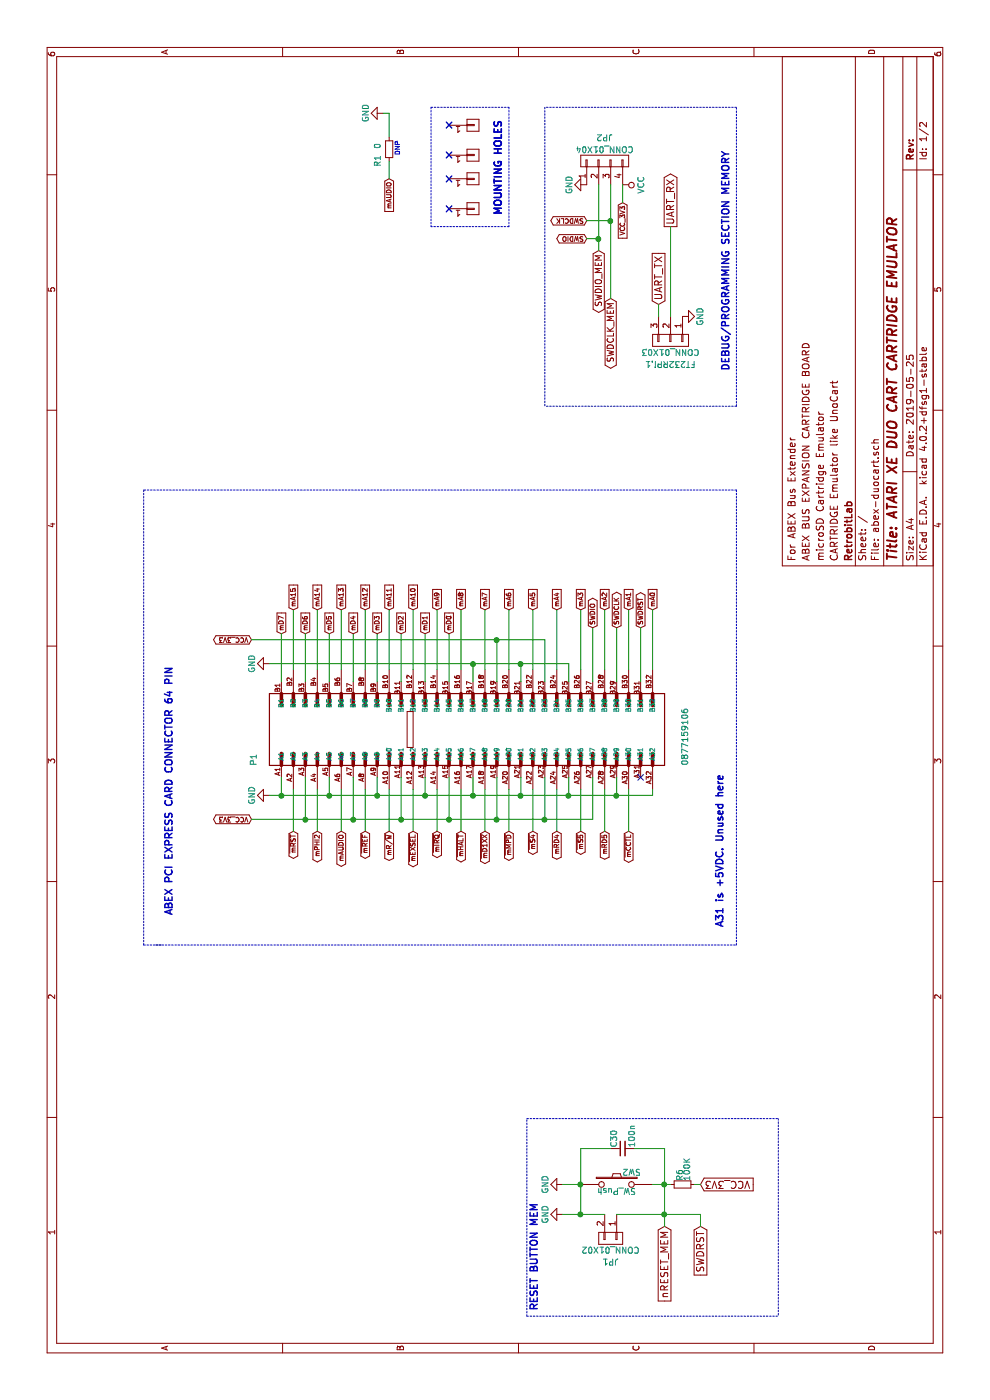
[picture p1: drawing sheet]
EESchema Schematic File Version 2
LIBS:power
LIBS:device
LIBS:transistors
LIBS:conn
LIBS:linear
LIBS:regul
LIBS:74xx
LIBS:cmos4000
LIBS:adc-dac
LIBS:memory
LIBS:xilinx
LIBS:microcontrollers
LIBS:dsp
LIBS:microchip
LIBS:analog_switches
LIBS:motorola
LIBS:texas
LIBS:intel
LIBS:audio
LIBS:interface
LIBS:digital-audio
LIBS:philips
LIBS:display
LIBS:cypress
LIBS:siliconi
LIBS:opto
LIBS:atmel
LIBS:contrib
LIBS:valves
LIBS:AmigaComponents
LIBS:Video
LIBS:Valve
LIBS:Triac_Thyristor
LIBS:Transistor_IGBT
LIBS:Transistor_FET
LIBS:Transistor_BJT
LIBS:Transistor_Array
LIBS:Transformer
LIBS:Timer_RTC
LIBS:Timer_PLL
LIBS:Timer
LIBS:Switch
LIBS:Simulation_SPICE
LIBS:Sensor_Voltage
LIBS:Sensor_Touch
LIBS:Sensor_Temperature
LIBS:Sensor_Proximity
LIBS:Sensor_Pressure
LIBS:Sensor_Optical
LIBS:Sensor_Motion
LIBS:Sensor_Magnetic
LIBS:Sensor_Humidity
LIBS:Sensor_Gas
LIBS:Sensor_Current
LIBS:Sensor_Audio
LIBS:Sensor
LIBS:Security
LIBS:RF_ZigBee
LIBS:RF_WiFi
LIBS:RF_Switch
LIBS:RF_RFID
LIBS:RF_Module
LIBS:RF_Mixer
LIBS:RF_GSM
LIBS:RF_GPS
LIBS:RF_Filter
LIBS:RF_Bluetooth
LIBS:RF_Amplifier
LIBS:RF_AM_FM
LIBS:RF
LIBS:Relay_SolidState
LIBS:Relay
LIBS:Regulator_Switching
LIBS:Regulator_SwitchedCapacitor
LIBS:Regulator_Linear
LIBS:Regulator_Current
LIBS:Regulator_Controller
LIBS:Reference_Voltage
LIBS:Reference_Current
LIBS:pspice
LIBS:Power_Supervisor
LIBS:Power_Protection
LIBS:Power_Management
LIBS:Potentiometer_Digital
LIBS:Oscillator
LIBS:Motor
LIBS:Memory_UniqueID
LIBS:Memory_ROM
LIBS:Memory_RAM
LIBS:Memory_NVRAM
LIBS:Memory_Flash
LIBS:Memory_EPROM
LIBS:Memory_EEPROM
LIBS:Mechanical
LIBS:MCU_Texas_MSP430
LIBS:MCU_Texas
LIBS:MCU_ST_STM32L4+
LIBS:MCU_ST_STM32L4
LIBS:MCU_ST_STM32L1
LIBS:MCU_ST_STM32L0
LIBS:MCU_ST_STM32H7
LIBS:MCU_ST_STM32F7
LIBS:MCU_ST_STM32F4
LIBS:MCU_ST_STM32F3
LIBS:MCU_ST_STM32F2
LIBS:MCU_ST_STM32F1
LIBS:MCU_ST_STM32F0
LIBS:MCU_ST_STM8
LIBS:MCU_STC
LIBS:MCU_SiliconLabs
LIBS:MCU_SiFive
LIBS:MCU_Parallax
LIBS:MCU_NXP_S08
LIBS:MCU_NXP_MCore
LIBS:MCU_NXP_MAC7100
LIBS:MCU_NXP_LPC
LIBS:MCU_NXP_Kinetis
LIBS:MCU_NXP_HCS12
LIBS:MCU_NXP_HC12
LIBS:MCU_NXP_HC11
LIBS:MCU_NXP_ColdFire
LIBS:MCU_Nordic
LIBS:MCU_Module
LIBS:MCU_Microchip_SAML
LIBS:MCU_Microchip_SAME
LIBS:MCU_Microchip_SAMD
LIBS:MCU_Microchip_PIC32
LIBS:MCU_Microchip_PIC24
LIBS:MCU_Microchip_PIC18
LIBS:MCU_Microchip_PIC16
LIBS:MCU_Microchip_PIC12
LIBS:MCU_Microchip_PIC10
LIBS:MCU_Microchip_AVR
LIBS:MCU_Microchip_ATtiny
LIBS:MCU_Microchip_ATmega
LIBS:MCU_Microchip_8051
LIBS:MCU_Intel
LIBS:MCU_Espressif
LIBS:MCU_Cypress
LIBS:MCU_AnalogDevices
LIBS:Logic_Programmable
LIBS:Logic_LevelTranslator
LIBS:LED
LIBS:Jumper
LIBS:Isolator_Analog
LIBS:Isolator
LIBS:Interface_USB
LIBS:Interface_UART
LIBS:Interface_Telecom
LIBS:Interface_Optical
LIBS:Interface_LineDriver
LIBS:Interface_HID
LIBS:Interface_HDMI
LIBS:Interface_Expansion
LIBS:Interface_Ethernet
LIBS:Interface_CurrentLoop
LIBS:Interface_CAN_LIN
LIBS:Interface
LIBS:Graphic
LIBS:GPU
LIBS:FPGA_Xilinx_Virtex7
LIBS:FPGA_Xilinx_Virtex6
LIBS:FPGA_Xilinx_Virtex5
LIBS:FPGA_Xilinx_Spartan6
LIBS:FPGA_Xilinx_Kintex7
LIBS:FPGA_Xilinx_Artix7
LIBS:FPGA_Xilinx
LIBS:FPGA_Microsemi
LIBS:FPGA_Lattice
LIBS:Filter
LIBS:Fiber_Optic
LIBS:DSP_Texas
LIBS:DSP_Motorola
LIBS:DSP_Microchip_DSPIC33
LIBS:DSP_Freescale
LIBS:DSP_AnalogDevices
LIBS:Driver_Relay
LIBS:Driver_Motor
LIBS:Driver_LED
LIBS:Driver_Haptic
LIBS:Driver_FET
LIBS:Driver_Display
LIBS:Display_Graphic
LIBS:Display_Character
LIBS:Diode_Laser
LIBS:Diode_Bridge
LIBS:Diode
LIBS:Device
LIBS:CPU_PowerPC
LIBS:CPU_NXP_IMX
LIBS:CPU_NXP_68000
LIBS:CPU_NXP_6800
LIBS:CPU
LIBS:CPLD_Xilinx
LIBS:CPLD_Altera
LIBS:Converter_DCDC
LIBS:Converter_ACDC
LIBS:Connector_Generic_Shielded
LIBS:Connector_Generic_MountingPin
LIBS:Connector_Generic
LIBS:Connector
LIBS:Comparator
LIBS:Battery_Management
LIBS:Audio
LIBS:Analog_Switch
LIBS:Analog_DAC
LIBS:Analog_ADC
LIBS:Analog
LIBS:Amplifier_Video
LIBS:Amplifier_Operational
LIBS:Amplifier_Instrumentation
LIBS:Amplifier_Difference
LIBS:Amplifier_Current
LIBS:Amplifier_Buffer
LIBS:Amplifier_Audio
LIBS:74xx_IEEE
LIBS:74xGxx
LIBS:4xxx_IEEE
LIBS:4xxx
LIBS:abex-duocart-cache
EELAYER 25 0
EELAYER END
$Descr A4 11693 8268
encoding utf-8
Sheet 1 2
Title "ATARI XE DUO CART CARTRIDGE EMULATOR"
Date "2019-05-25"
Rev ""
Comp "RetrobitLab"
Comment1 "CARTRIDGE Emulator like UnoCart"
Comment2 "microSD Cartridge Emulator"
Comment3 "ABEX BUS EXPANSION CARTRIDGE BOARD"
Comment4 "For ABEX Bus Extender"
$EndDescr
Text Notes 8600 6100 0    60   ~ 12
DEBUG/PROGRAMMING SECTION MEMORY
NoConn ~ 9950 3750
NoConn ~ 10200 3750
NoConn ~ 10400 3750
NoConn ~ 10650 3750
Text Notes 9900 4200 0    60   ~ 12
MOUNTING HOLES
Text GLabel 9200 5100 0    51   BiDi ~ 0
SWDCLK_MEM
$Comp
L CONN_01X03 FT232RPi.1
U 1 1
P 8850 5600
F 0 "FT232RPi.1" V 9050 5600 50  0000 C CNN
F 1 "CONN_01X03" V 8950 5600 50  0000 C CNN
F 2 "Pin_Headers:Pin_Header_Straight_1x03" H 8850 5600 50  0001 C CNN
F 3 "" H 8850 5600 60  0001 C CNN
	1    8850 5600
	-1   0    0    1   
$EndComp
Text GLabel 9150 5500 2    60   Input ~ 0
UART_TX
Text GLabel 9800 5600 2    60   Output ~ 0
UART_RX
$Comp
L GND #PWR01
U 1 1
P 9050 5700
F 0 "#PWR01" H 9050 5450 50  0001 C CNN
F 1 "GND" H 9050 5550 50  0000 C CNN
F 2 "" H 9050 5700 60  0001 C CNN
F 3 "" H 9050 5700 60  0001 C CNN
	1    9050 5700
	1    0    0    -1  
$EndComp
$Comp
L CONN_01X01 P2
U 1 1
P 9950 3950
F 0 "P2" H 9950 4050 50  0001 C CNN
F 1 "CONN_01X01" V 10050 3950 50  0001 C CNN
F 2 "RetroBitLab:MountingHole" V 10150 3950 50  0001 C CNN
F 3 "" H 9950 3950 60  0001 C CNN
	1    9950 3950
	0    1    1    0   
$EndComp
NoConn ~ 9950 3750
$Comp
L CONN_01X01 P3
U 1 1
P 10200 3950
F 0 "P3" H 10200 4050 50  0001 C CNN
F 1 "CONN_01X01" V 10300 3950 50  0001 C CNN
F 2 "RetroBitLab:MountingHole" V 10400 3950 50  0001 C CNN
F 3 "" H 10200 3950 60  0001 C CNN
	1    10200 3950
	0    1    1    0   
$EndComp
NoConn ~ 10200 3750
$Comp
L CONN_01X01 P4
U 1 1
P 10400 3950
F 0 "P4" H 10400 4050 50  0001 C CNN
F 1 "CONN_01X01" V 10500 3950 50  0001 C CNN
F 2 "RetroBitLab:MountingHole" V 10600 3950 50  0001 C CNN
F 3 "" H 10400 3950 60  0001 C CNN
	1    10400 3950
	0    1    1    0   
$EndComp
NoConn ~ 10400 3750
$Comp
L CONN_01X01 P5
U 1 1
P 10650 3950
F 0 "P5" H 10650 4050 50  0001 C CNN
F 1 "CONN_01X01" V 10750 3950 50  0001 C CNN
F 2 "RetroBitLab:MountingHole" V 10850 3950 50  0001 C CNN
F 3 "" H 10650 3950 60  0001 C CNN
	1    10650 3950
	0    1    1    0   
$EndComp
NoConn ~ 10650 3750
Text Notes 9900 4200 0    60   ~ 12
MOUNTING HOLES
Text GLabel 1450 5550 0    60   Input ~ 0
nRESET_MEM
$Comp
L GND #PWR02
U 1 1
P 1800 4700
F 0 "#PWR02" H 1800 4450 50  0001 C CNN
F 1 "GND" H 1800 4550 50  0000 C CNN
F 2 "" H 1800 4700 60  0001 C CNN
F 3 "" H 1800 4700 60  0001 C CNN
	1    1800 4700
	-1   0    0    1   
$EndComp
$Comp
L R_Small R6
U 1 1
P 1800 5700
F 0 "R6" H 1830 5720 50  0000 L CNN
F 1 "100K" H 1830 5660 50  0000 L CNN
F 2 "Resistors_SMD:R_1206_HandSoldering" H 1800 5700 50  0001 C CNN
F 3 "" H 1800 5700 60  0001 C CNN
	1    1800 5700
	1    0    0    -1  
$EndComp
Text GLabel 1800 5850 3    60   Input ~ 0
VCC_3V3
Text Notes 750  4500 0    60   ~ 12
RESET BUTTON MEM
$Comp
L GND #PWR03
U 1 1
P 1550 4700
F 0 "#PWR03" H 1550 4450 50  0001 C CNN
F 1 "GND" H 1550 4550 50  0000 C CNN
F 2 "" H 1550 4700 60  0001 C CNN
F 3 "" H 1550 4700 60  0001 C CNN
	1    1550 4700
	-1   0    0    1   
$EndComp
$Comp
L CONN_01X02 JP1
U 1 1
P 1350 5100
F 0 "JP1" V 1550 5100 50  0000 C CNN
F 1 "CONN_01X02" V 1450 5100 50  0000 C CNN
F 2 "Pin_Headers:Pin_Header_Straight_1x02" H 1350 5100 50  0001 C CNN
F 3 "" H 1350 5100 60  0001 C CNN
	1    1350 5100
	-1   0    0    1   
$EndComp
$Comp
L SW_PUSH SW2
U 1 1
P 1800 5150
F 0 "SW2" H 1850 5250 50  0000 L CNN
F 1 "SW_Push" H 1800 5090 50  0000 C CNN
F 2 "RetroBitLab:SW_SPST_FSMSM_3D" H 1800 5350 50  0001 C CNN
F 3 "" H 1800 5350 50  0001 C CNN
	1    1800 5150
	0    1    1    0   
$EndComp
$Sheet
S 50   35400 11800 9050
U 5CA8B01A
F0 "MCU_MEMORY" 60
F1 "memory_controller.sch" 60
$EndSheet
$Comp
L C_Small C30
U 1 1
P 2100 5200
F 0 "C30" H 2110 5270 50  0000 L CNN
F 1 "100n" H 2110 5120 50  0000 L CNN
F 2 "Capacitors_SMD:C_1206_HandSoldering" H 2100 5200 50  0001 C CNN
F 3 "" H 2100 5200 50  0001 C CNN
	1    2100 5200
	1    0    0    -1  
$EndComp
Text GLabel 9600 5000 0    51   BiDi ~ 0
SWDIO_MEM
$Comp
L GND #PWR04
U 1 1
P 10150 4900
F 0 "#PWR04" H 10150 4650 50  0001 C CNN
F 1 "GND" H 10150 4750 50  0000 C CNN
F 2 "" H 10150 4900 60  0001 C CNN
F 3 "" H 10150 4900 60  0001 C CNN
	1    10150 4900
	-1   0    0    1   
$EndComp
Text GLabel 10000 5200 0    39   Input ~ 0
VCC_3V3
$Comp
L CONN_01X04 JP2
U 1 1
P 10350 5050
F 0 "JP2" V 10550 5050 50  0000 C CNN
F 1 "CONN_01X04" V 10450 5050 50  0000 C CNN
F 2 "Pin_Headers:Pin_Header_Angled_1x04" H 10350 5050 50  0001 C CNN
F 3 "" H 10350 5050 60  0001 C CNN
	1    10350 5050
	1    0    0    -1  
$EndComp
Text GLabel 1450 5850 0    60   Input ~ 0
SWDRST
Text GLabel 6450 5350 2    39   BiDi ~ 0
SWDRST
Text GLabel 4750 2450 0    39   BiDi ~ 0
~mRST
Text GLabel 4750 2650 0    39   BiDi ~ 0
mPHI2
Text GLabel 4750 2850 0    39   BiDi ~ 0
mAUDIO
Text GLabel 4850 2100 1    39   BiDi ~ 0
VCC_3V3
Text GLabel 6450 5150 2    39   BiDi ~ 0
SWDCLK
Text GLabel 6450 4950 2    39   BiDi ~ 0
SWDIO
Text GLabel 4750 3250 0    39   BiDi ~ 0
mR/~W
Text GLabel 4750 4450 0    39   BiDi ~ 0
~mS4
Text GLabel 4750 4650 0    39   BiDi ~ 0
mRD4
Text GLabel 4750 4850 0    39   BiDi ~ 0
~mS5
Text GLabel 4750 5050 0    39   BiDi ~ 0
mRD5
Text GLabel 4750 5250 0    39   BiDi ~ 0
~mCCTL
Text GLabel 6600 5450 2    39   Input ~ 0
mA0
Text GLabel 6600 5250 2    39   Input ~ 0
mA1
Text GLabel 6600 5050 2    39   Input ~ 0
mA2
Text GLabel 6600 4850 2    39   Input ~ 0
mA3
Text GLabel 6600 4650 2    39   Input ~ 0
mA4
Text GLabel 6600 4450 2    39   Input ~ 0
mA5
Text GLabel 6600 4250 2    39   Input ~ 0
mA6
Text GLabel 6600 4050 2    39   Input ~ 0
mA7
Text GLabel 6600 3850 2    39   Input ~ 0
mA8
Text GLabel 6600 3650 2    39   Input ~ 0
mA9
Text GLabel 6600 3450 2    39   Input ~ 0
mA10
Text GLabel 6600 3250 2    39   Input ~ 0
mA11
Text GLabel 6600 3050 2    39   Input ~ 0
mA12
Text GLabel 6600 2850 2    39   Input ~ 0
mA13
Text GLabel 6600 2650 2    39   Input ~ 0
mA14
Text GLabel 6600 2450 2    39   Input ~ 0
mA15
Text GLabel 6400 3750 2    39   Input ~ 0
mD0
Text GLabel 6400 3550 2    39   Input ~ 0
mD1
Text GLabel 6400 3350 2    39   Input ~ 0
mD2
Text GLabel 6400 3150 2    39   Input ~ 0
mD3
Text GLabel 6400 2950 2    39   Input ~ 0
mD4
Text GLabel 6400 2750 2    39   Input ~ 0
mD5
Text GLabel 6400 2550 2    39   Input ~ 0
mD6
Text GLabel 6400 2350 2    39   Input ~ 0
mD7
Text GLabel 9700 4900 1    39   BiDi ~ 0
SWDIO
Text GLabel 9850 4900 1    39   BiDi ~ 0
SWDCLK
$Comp
L VCC #PWR05
U 1 1
P 10150 5200
F 0 "#PWR05" H 10150 5050 50  0001 C CNN
F 1 "VCC" H 10150 5350 50  0000 C CNN
F 2 "" H 10150 5200 50  0001 C CNN
F 3 "" H 10150 5200 50  0001 C CNN
	1    10150 5200
	-1   0    0    1   
$EndComp
Text GLabel 10200 3250 0    39   Input ~ 0
mAUDIO
$Comp
L GND #PWR06
U 1 1
P 10750 3200
F 0 "#PWR06" H 10750 2950 50  0001 C CNN
F 1 "GND" H 10750 3050 50  0000 C CNN
F 2 "" H 10750 3200 50  0001 C CNN
F 3 "" H 10750 3200 50  0001 C CNN
	1    10750 3200
	-1   0    0    1   
$EndComp
$Comp
L R_Small R1
U 1 1
P 10450 3250
F 0 "R1" V 10550 3300 50  0000 L CNN
F 1 "0" V 10550 3200 50  0000 L CNN
F 2 "Resistors_SMD:R_1206_HandSoldering" H 10450 3250 50  0001 C CNN
F 3 "" H 10450 3250 50  0001 C CNN
	1    10450 3250
	0    -1   -1   0   
$EndComp
Text Notes 10400 3350 0    39   ~ 8
DNP
$Comp
L GND #PWR07
U 1 1
P 5050 2250
F 0 "#PWR07" H 5050 2000 50  0001 C CNN
F 1 "GND" H 5050 2100 50  0000 C CNN
F 2 "" H 5050 2250 60  0001 C CNN
F 3 "" H 5050 2250 60  0001 C CNN
	1    5050 2250
	-1   0    0    1   
$EndComp
$Comp
L GND #PWR08
U 1 1
P 6150 2250
F 0 "#PWR08" H 6150 2000 50  0001 C CNN
F 1 "GND" H 6150 2100 50  0000 C CNN
F 2 "" H 6150 2250 60  0001 C CNN
F 3 "" H 6150 2250 60  0001 C CNN
	1    6150 2250
	-1   0    0    1   
$EndComp
Text GLabel 6350 2100 1    39   BiDi ~ 0
VCC_3V3
Text Notes 4050 1450 0    60   ~ 12
ABEX PCI EXPRESS CARD CONNECTOR 64 PIN
$Comp
L 0877159106 P1
U 1 1
P 5600 3850
F 0 "P1" H 5300 5550 50  0000 L BNN
F 1 "0877159106" H 5300 1949 50  0000 L BNN
F 2 "RetroBitLab:BUS_PCIexpress_64pin" H 5600 3850 50  0001 L BNN
F 3 "Molex" H 5600 3850 50  0001 L BNN
F 4 "None" H 5600 3850 50  0001 L BNN "Field4"
F 5 "Unavailable" H 5600 3850 50  0001 L BNN "Field5"
F 6 "None" H 5600 3850 50  0001 L BNN "Field6"
F 7 "0877159106" H 5600 3850 50  0001 L BNN "Field7"
F 8 "Conn PCI Express Card Edge SKT 64 POS 2mm Solder ST Thru-Hole PCI Express Tray" H 5600 3850 50  0001 L BNN "Field8"
	1    5600 3850
	1    0    0    -1  
$EndComp
Wire Notes Line
	10800 3600 9800 3600
Wire Notes Line
	10800 3600 10800 4250
Wire Notes Line
	10800 4250 9800 4250
Wire Notes Line
	9800 4250 9800 3600
Wire Notes Line
	8300 6150 8300 4550
Wire Notes Line
	8300 6150 10800 6150
Wire Notes Line
	10800 6150 10800 4550
Wire Notes Line
	10800 4550 8300 4550
Wire Wire Line
	9050 5600 9800 5600
Wire Wire Line
	9050 5500 9150 5500
Wire Wire Line
	1550 4700 1550 5050
Wire Wire Line
	1800 5800 1800 5850
Connection ~ 1800 5550
Wire Notes Line
	700  4400 2350 4400
Wire Notes Line
	700  4400 700  6500
Wire Wire Line
	1800 4700 1800 4850
Wire Wire Line
	1550 5150 1550 5850
Connection ~ 1550 5550
Wire Wire Line
	2100 4850 2100 5100
Wire Wire Line
	2100 5550 2100 5300
Wire Notes Line
	2350 4400 2350 6500
Wire Wire Line
	10150 5000 9600 5000
Wire Wire Line
	9200 5100 10150 5100
Wire Wire Line
	1550 5850 1450 5850
Wire Wire Line
	9700 4900 9700 5000
Connection ~ 9700 5000
Wire Wire Line
	9850 4900 9850 5100
Connection ~ 9850 5100
Wire Wire Line
	10000 5200 10150 5200
Wire Notes Line
	2350 6500 700  6500
Wire Wire Line
	10750 3250 10750 3200
Wire Wire Line
	10550 3250 10750 3250
Wire Wire Line
	10200 3250 10350 3250
Wire Wire Line
	5200 2350 5050 2350
Wire Wire Line
	5050 2250 5050 5450
Wire Wire Line
	5050 2750 5200 2750
Connection ~ 5050 2350
Wire Wire Line
	5050 3150 5200 3150
Connection ~ 5050 2750
Wire Wire Line
	5050 3550 5200 3550
Connection ~ 5050 3150
Wire Wire Line
	5050 3950 5200 3950
Connection ~ 5050 3550
Wire Wire Line
	5050 4350 5200 4350
Connection ~ 5050 3950
Wire Wire Line
	5050 4750 5200 4750
Connection ~ 5050 4350
Wire Wire Line
	5050 5150 5200 5150
Connection ~ 5050 4750
Wire Wire Line
	5050 5450 5100 5450
Connection ~ 5050 5150
Wire Wire Line
	6000 3950 6150 3950
Wire Wire Line
	6150 2250 6150 4750
Wire Wire Line
	6150 4350 6000 4350
Connection ~ 6150 3950
Wire Wire Line
	6150 4750 6000 4750
Connection ~ 6150 4350
Wire Wire Line
	4850 2100 4850 4950
Wire Wire Line
	4850 2550 5200 2550
Wire Wire Line
	4850 2950 5200 2950
Connection ~ 4850 2550
Wire Wire Line
	4850 3350 5200 3350
Connection ~ 4850 2950
Wire Wire Line
	4850 3750 5200 3750
Connection ~ 4850 3350
Wire Wire Line
	4850 4150 5200 4150
Connection ~ 4850 3750
Wire Wire Line
	4850 4550 5200 4550
Connection ~ 4850 4150
Wire Wire Line
	4850 4950 5200 4950
Connection ~ 4850 4550
Wire Wire Line
	6000 4550 6350 4550
Wire Wire Line
	6350 4550 6350 2100
Wire Wire Line
	6000 4150 6350 4150
Connection ~ 6350 4150
Wire Wire Line
	6000 4950 6450 4950
Wire Wire Line
	6000 5150 6450 5150
Wire Wire Line
	6000 5350 6450 5350
Wire Notes Line
	3800 1300 3800 6150
Wire Notes Line
	3800 6150 7600 6150
Wire Notes Line
	7600 6150 7600 1200
Wire Notes Line
	7600 1200 3800 1200
Wire Notes Line
	3800 1200 3800 1350
Wire Wire Line
	4750 5250 5100 5250
Wire Wire Line
	4750 5050 5100 5050
Wire Wire Line
	4750 4850 5100 4850
Wire Wire Line
	4750 4650 5100 4650
Wire Wire Line
	4750 4450 5100 4450
Wire Wire Line
	4750 4250 5100 4250
Wire Wire Line
	4750 4050 5100 4050
Wire Wire Line
	4750 3850 5100 3850
Wire Wire Line
	4750 3650 5100 3650
Wire Wire Line
	4750 3450 5100 3450
Wire Wire Line
	4750 3250 5100 3250
Wire Wire Line
	4750 3050 5100 3050
Wire Wire Line
	4750 2850 5100 2850
Wire Wire Line
	4750 2650 5100 2650
Wire Wire Line
	4750 2450 5100 2450
Wire Wire Line
	6400 2350 6000 2350
Wire Wire Line
	6600 2450 6100 2450
Wire Wire Line
	6400 2550 6000 2550
Wire Wire Line
	6600 2650 6100 2650
Wire Wire Line
	6400 2750 6000 2750
Wire Wire Line
	6600 2850 6100 2850
Wire Wire Line
	6400 2950 6000 2950
Wire Wire Line
	6100 3050 6600 3050
Wire Wire Line
	6000 3150 6400 3150
Wire Wire Line
	6100 3250 6600 3250
Wire Wire Line
	6000 3350 6400 3350
Wire Wire Line
	6100 3450 6600 3450
Wire Wire Line
	6000 3550 6400 3550
Wire Wire Line
	6100 3650 6600 3650
Wire Wire Line
	6000 3750 6400 3750
Wire Wire Line
	6100 3850 6600 3850
Wire Wire Line
	6100 4050 6600 4050
Wire Wire Line
	6600 4250 6100 4250
Wire Wire Line
	6100 4450 6600 4450
Wire Wire Line
	6100 4650 6600 4650
Wire Wire Line
	6100 4850 6600 4850
Wire Wire Line
	6100 5050 6600 5050
Wire Wire Line
	6100 5250 6600 5250
Wire Wire Line
	6100 5450 6600 5450
Wire Wire Line
	1550 4850 2100 4850
Connection ~ 1550 4850
Connection ~ 1800 4850
Wire Wire Line
	1450 5550 2100 5550
Wire Wire Line
	1800 5450 1800 5600
NoConn ~ 5200 5350
Text Notes 3950 6050 0    60   ~ 12
A31 is +5VDC. Unused here
Text GLabel 4750 3050 0    39   BiDi ~ 0
~mREF
NoConn ~ 4750 3450
NoConn ~ 4750 3650
NoConn ~ 4750 3850
NoConn ~ 4750 4050
NoConn ~ 4750 4250
$EndSCHEMATC
